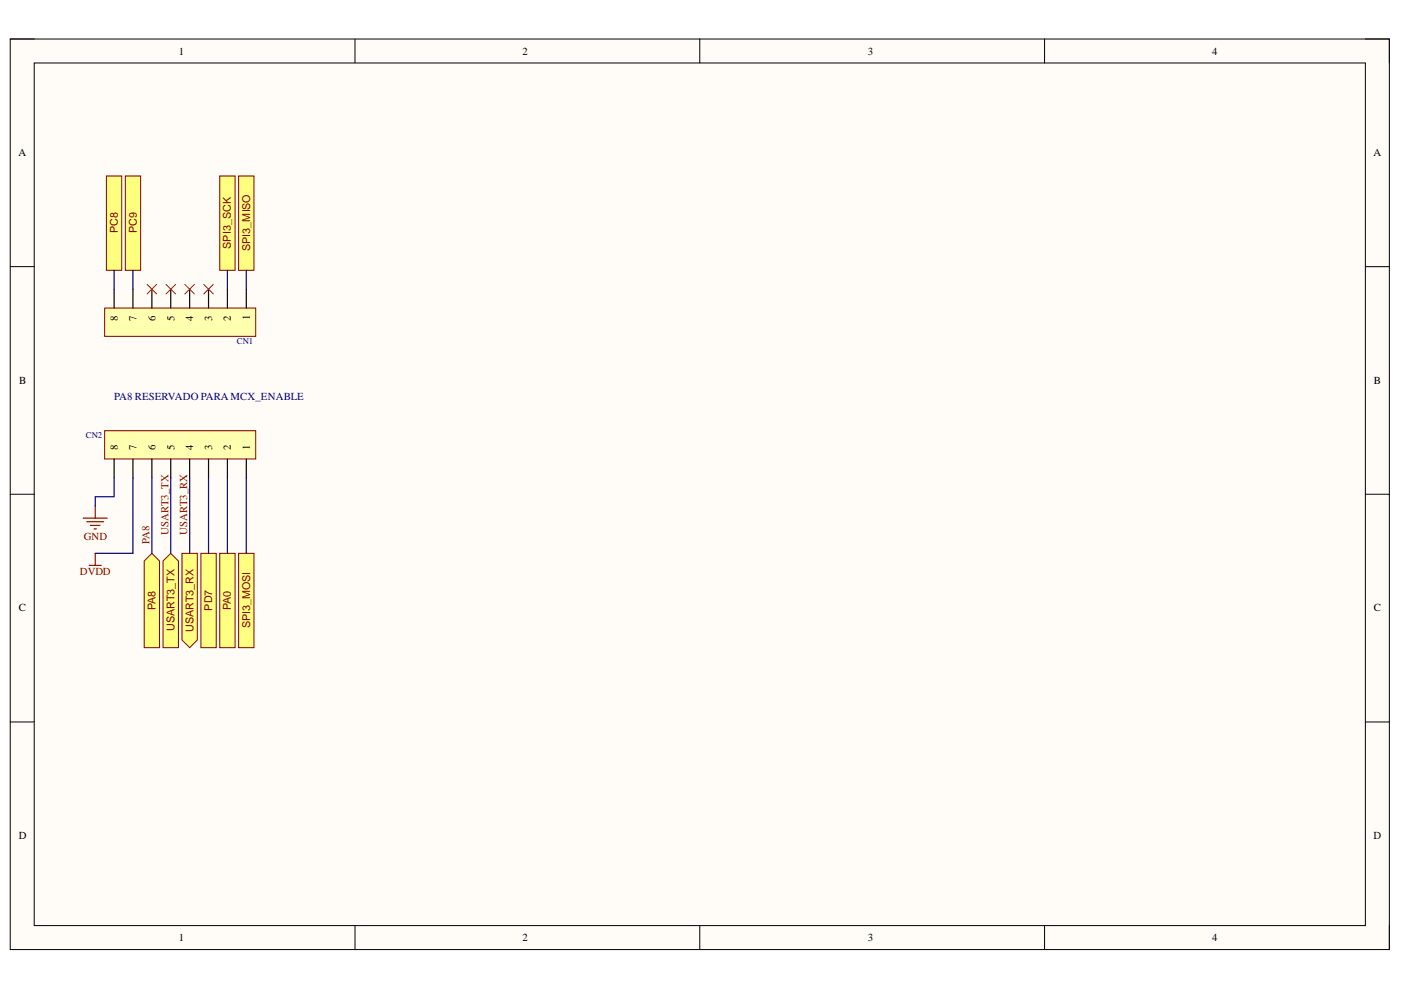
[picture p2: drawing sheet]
<svg xmlns="http://www.w3.org/2000/svg" width="297mm" height="210mm" viewBox="0 0 297 210" stroke-linecap="round" stroke-linejoin="round" font-family="sans-serif">
<path d="M2.2 8.3h292.4v193h-292.4z" fill-rule="evenodd" fill="#fffcf8"/>
<path d="M2.2 8.3h292.4v193h-292.4z" fill="none" stroke="#000" stroke-width=".21"/>
<path d="M7.3 13.4h282.2v182.8h-282.2z" fill-rule="evenodd" fill="#fffcf8"/>
<g fill="none" stroke="#000" stroke-width=".21">
<path d="M2.2 8.3h5.1M7.3 13.4h282.2v182.8h-282.2zM75.3 8.3v5M148.4 8.3v5M221.5 8.3v5.1M289.5 8.3h5.1v5.1M2.2 56.5h5.1M289.5 56.5h5.1M2.2 104.8h5.1M289.5 104.8h5.1M2.2 153.1h5.1M289.5 153.1h5.1"/>
<path d="M75.3 196.2v5.1M148.4 196.2v5.1M221.5 196.2v5.1M294.6 196.2v5.1"/>
</g>
<path d="M17.6 109.9h5.1M18.4 110.6h3.6M18.9 119.9h2.6M19.2 111.4h2M19.9 112.1h.5M20.2 107.3v2.6M20.2 117.3v2.6" fill="none" stroke="#800000" stroke-width=".25"/>
<path d="M22.2 91.3h32v6h-32z" fill-rule="evenodd" fill="#ffffb0"/>
<path d="M22.2 91.3h32v6h-32z" fill="none" stroke="#800000" stroke-width=".21"/>
<path d="M24.2 97.3v4M28.2 97.3v4M32.2 97.3v4M36.2 97.3v4M40.2 97.3v4M44.2 97.3v4M48.2 97.3v4M52.2 97.3v4" fill="none" stroke="#000" stroke-width=".25"/>
<path d="M22.2 65.3h32v6h-32z" fill-rule="evenodd" fill="#ffffb0"/>
<path d="M22.2 65.3h32v6h-32z" fill="none" stroke="#800000" stroke-width=".21"/>
<path d="M24.2 61.3v4M28.2 61.3v4M32.2 61.3v4M36.2 61.3v4M40.2 61.3v4M44.2 61.3v4M48.2 61.3v4M52.2 61.3v4" fill="none" stroke="#000" stroke-width=".25"/>
<path d="M50.6 37.3h3.2v20h-3.2z" fill-rule="evenodd" fill="#ffff80"/>
<path d="M50.6 37.3h3.2v20h-3.2z" fill="none" stroke="#800000" stroke-width=".21"/>
<path d="M50.6 117.3h3.2v20h-3.2z" fill-rule="evenodd" fill="#ffff80"/>
<path d="M50.6 117.3h3.2v20h-3.2z" fill="none" stroke="#800000" stroke-width=".21"/>
<path d="M46.6 37.3h3.2v20h-3.2z" fill-rule="evenodd" fill="#ffff80"/>
<path d="M46.6 37.3h3.2v20h-3.2z" fill="none" stroke="#800000" stroke-width=".21"/>
<path d="M31.2 60.3l2 2M33.2 60.3l-2 2M35.2 60.3l2 2M37.2 60.3l-2 2M39.2 60.3l2 2M41.2 60.3l-2 2M43.2 60.3l2 2M45.2 60.3l-2 2" fill="none" stroke="#f00" stroke-width=".21"/>
<path d="M24.2 57.3v4M28.2 57.3v4M48.2 57.3v4M52.2 57.3v4M24.2 101.3v4h-4v2M28.2 101.3v16h-8M32.2 101.3v16M36.2 101.3v16M40.2 101.3v16M44.2 101.3v16M48.2 101.3v16M52.2 101.3v16" fill="none" stroke="#000080" stroke-width=".25"/>
<g font-size="20.1" fill="#800000">
<text x="30.3" y="131.4">POPA8</text>
<text x="42.3" y="131.4">POPD7</text>
</g>
<text font-size="19.8" fill="#800000" x="26.5" y="51.1">POPC9</text>
<g font-size="2.3">
<text x="37.9" y="11.6">1</text>
<text x="110.8" y="11.6">2</text>
<text x="184" y="11.6">3</text>
<text x="257" y="11.6">4</text>
<text x="3.9" y="33.1">A</text>
<text x="291.2" y="33.1">A</text>
<text x="25" y="68.1" transform="rotate(-90 25 68.1)">8</text>
<text x="28.9" y="68.1" transform="rotate(-90 28.9 68.1)">7</text>
<text x="33" y="68.1" transform="rotate(-90 33 68.1)">6</text>
<text x="37" y="68.1" transform="rotate(-90 37 68.1)">5</text>
<text x="40.9" y="68.1" transform="rotate(-90 40.9 68.1)">4</text>
<text x="45" y="68" transform="rotate(-90 45 68)">3</text>
<text x="49" y="68.1" transform="rotate(-90 49 68.1)">2</text>
<text x="53" y="67.9" transform="rotate(-90 53 67.9)">1</text>
<text x="4.1" y="81.4">B</text>
<text x="291.3" y="81.4">B</text>
<text x="25" y="95.5" transform="rotate(-90 25 95.5)">8</text>
<text x="28.9" y="95.5" transform="rotate(-90 28.9 95.5)">7</text>
<text x="33" y="95.5" transform="rotate(-90 33 95.5)">6</text>
<text x="37" y="95.5" transform="rotate(-90 37 95.5)">5</text>
<text x="40.9" y="95.5" transform="rotate(-90 40.9 95.5)">4</text>
<text x="45" y="95.5" transform="rotate(-90 45 95.5)">3</text>
<text x="49" y="95.5" transform="rotate(-90 49 95.5)">2</text>
<text x="53" y="95.5" transform="rotate(-90 53 95.5)">1</text>
<text x="4" y="129.6">C</text>
<text x="291.3" y="129.6">C</text>
<text x="4" y="177.9">D</text>
<text x="291.2" y="177.9">D</text>
<text x="37.9" y="199.5">1</text>
<text x="110.8" y="199.5">2</text>
<text x="184" y="199.5">3</text>
<text x="257" y="199.5">4</text>
</g>
<g font-size="2.3" fill="#800000">
<text x="25" y="49.4" transform="rotate(-90 25 49.4)">PC8</text>
<text x="29" y="49.4" transform="rotate(-90 29 49.4)">PC9</text>
<text x="49" y="52.7" transform="rotate(-90 49 52.7)">SPI3_SCK</text>
<text x="53" y="53.2" transform="rotate(-90 53 53.2)">SPI3_MISO</text>
<text x="35.7" y="113.3" transform="rotate(-90 35.7 113.3)">USART3_TX</text>
<text x="39.7" y="113.3" transform="rotate(-90 39.7 113.3)">USART3_RX</text>
<text x="17.8" y="114.4">GND</text>
<text x="31.7" y="115.3" transform="rotate(-90 31.7 115.3)">PA8</text>
<text x="16.9" y="121.9">DVDD</text>
<text x="33" y="129.4" transform="rotate(-90 33 129.4)">PA8</text>
<text x="45" y="129.5" transform="rotate(-90 45 129.5)">PD7</text>
<text x="49" y="129.4" transform="rotate(-90 49 129.4)">PA0</text>
<text x="37" y="133.9" transform="rotate(-90 37 133.9)">USART3_TX</text>
<text x="41" y="134" transform="rotate(-90 41 134)">USART3_RX</text>
<text x="53" y="133.2" transform="rotate(-90 53 133.2)">SPI3_MOSI</text>
</g>
<text font-size="2.3" fill="#000080" x="24.2" y="84.8">PA8 RESERVADO PARA MCX_ENABLE</text>
<g font-size="1.9" fill="#000080">
<text x="50.2" y="72.9">CN1</text>
<text x="18.2" y="92.9">CN2</text>
</g>
</svg>
